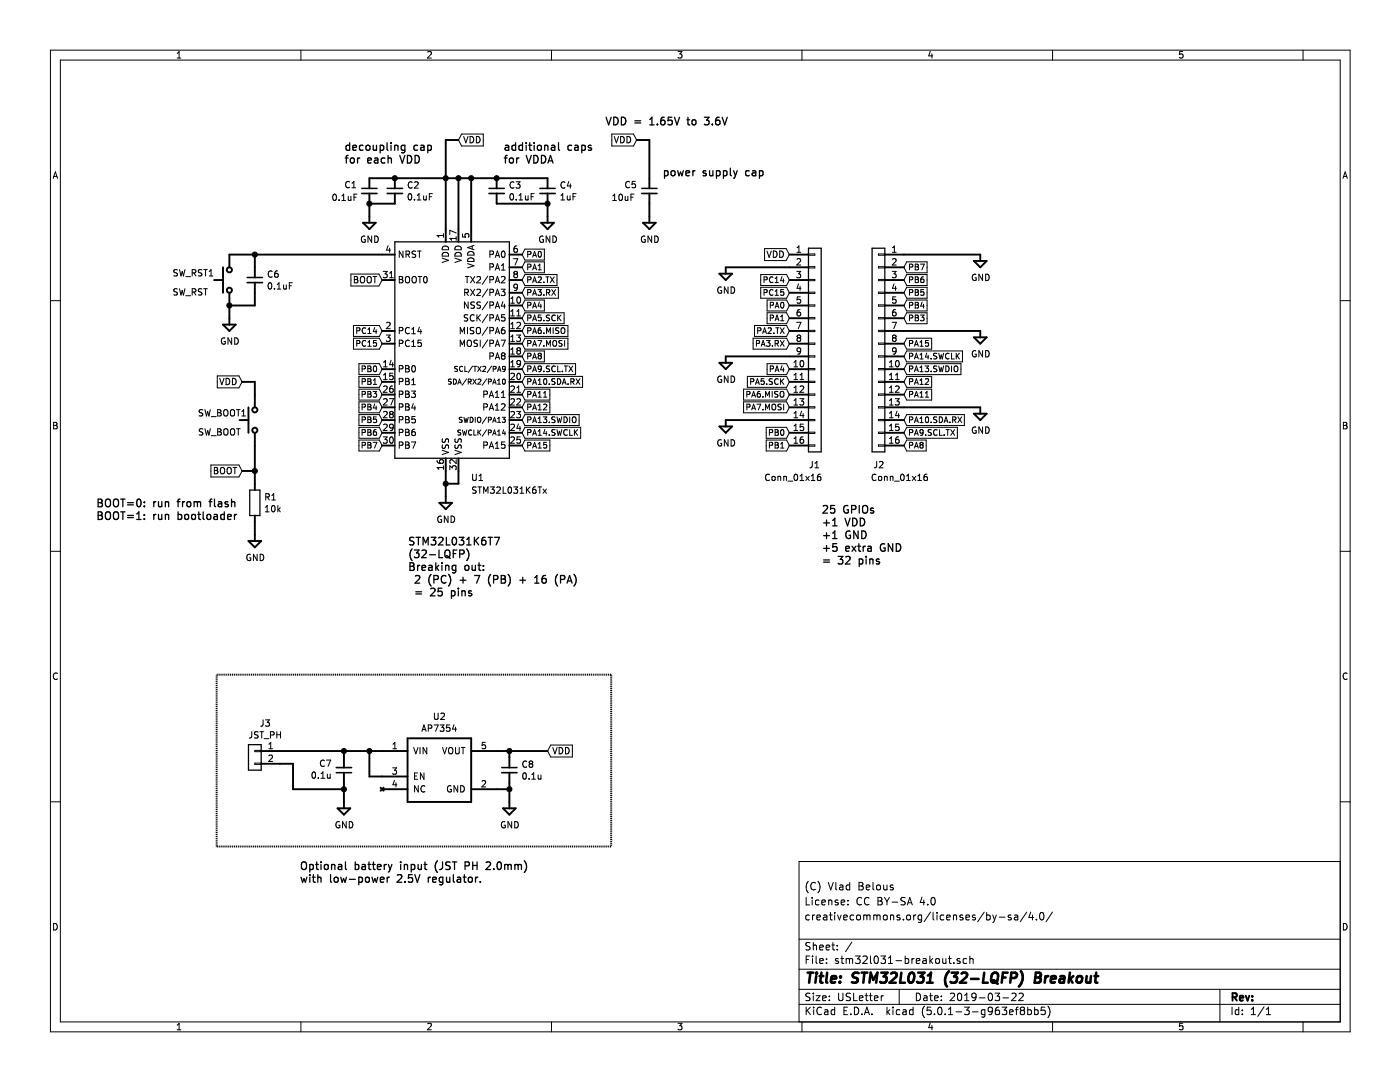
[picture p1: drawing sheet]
EESchema Schematic File Version 4
LIBS:stm32l031-breakout-cache
EELAYER 26 0
EELAYER END
$Descr USLetter 11000 8500
encoding utf-8
Sheet 1 1
Title "STM32L031 (32-LQFP) Breakout"
Date "2019-03-22"
Rev ""
Comp ""
Comment1 "creativecommons.org/licenses/by-sa/4.0/"
Comment2 "License: CC BY-SA 4.0"
Comment3 "(C) Vlad Belous"
Comment4 ""
$EndDescr
$Comp
L local_symbols:STM32L031K6Tx U1
U 1 1
P 3600 2700
F 0 "U1" H 3750 1650 50  0000 C CNN
F 1 "STM32L031K6Tx" H 4000 1550 50  0000 C CNN
F 2 "local_footprints:TQFP-32_7x7mm_Pitch0.8mm_HS_narrow_pads" H 3100 1800 50  0001 R CNN
F 3 "" H 3600 2700 50  0001 C CNN
	1    3600 2700
	1    0    0    -1  
$EndComp
$Comp
L Device:C_Small C2
U 1 1
P 3100 1500
F 0 "C2" H 3192 1547 50  0000 L CNN
F 1 "0.1uF" H 3192 1454 50  0000 L CNN
F 2 "local_footprints:0805_HS" H 3100 1500 50  0001 C CNN
F 3 "~" H 3100 1500 50  0001 C CNN
	1    3100 1500
	1    0    0    -1  
$EndComp
$Comp
L Device:C_Small C1
U 1 1
P 2900 1500
F 0 "C1" H 2700 1550 50  0000 L CNN
F 1 "0.1uF" H 2600 1450 50  0000 L CNN
F 2 "local_footprints:0805_HS" H 2900 1500 50  0001 C CNN
F 3 "~" H 2900 1500 50  0001 C CNN
	1    2900 1500
	1    0    0    -1  
$EndComp
Wire Wire Line
	3500 1800 3500 1400
Wire Wire Line
	3500 1400 3100 1400
Connection ~ 3100 1400
Wire Wire Line
	3100 1400 2900 1400
Wire Wire Line
	3600 1800 3600 1400
Wire Wire Line
	3600 1400 3500 1400
Connection ~ 3500 1400
Wire Wire Line
	3700 1800 3700 1400
Wire Wire Line
	3700 1400 3600 1400
Connection ~ 3600 1400
Wire Wire Line
	3700 1400 3900 1400
Connection ~ 3700 1400
$Comp
L Device:C_Small C3
U 1 1
P 3900 1500
F 0 "C3" H 3992 1547 50  0000 L CNN
F 1 "0.1uF" H 3992 1454 50  0000 L CNN
F 2 "local_footprints:0805_HS" H 3900 1500 50  0001 C CNN
F 3 "~" H 3900 1500 50  0001 C CNN
	1    3900 1500
	1    0    0    -1  
$EndComp
$Comp
L Device:C_Small C4
U 1 1
P 4300 1500
F 0 "C4" H 4392 1547 50  0000 L CNN
F 1 "1uF" H 4392 1454 50  0000 L CNN
F 2 "local_footprints:1206_HS" H 4300 1500 50  0001 C CNN
F 3 "~" H 4300 1500 50  0001 C CNN
	1    4300 1500
	1    0    0    -1  
$EndComp
Wire Wire Line
	3900 1400 4300 1400
Connection ~ 3900 1400
Wire Wire Line
	3900 1600 4300 1600
Wire Wire Line
	4300 1600 4300 1700
Connection ~ 4300 1600
$Comp
L power:GND #PWR0101
U 1 1
P 4300 1700
F 0 "#PWR0101" H 4300 1450 50  0001 C CNN
F 1 "GND" H 4304 1521 50  0000 C CNN
F 2 "" H 4300 1700 50  0001 C CNN
F 3 "" H 4300 1700 50  0001 C CNN
	1    4300 1700
	1    0    0    -1  
$EndComp
Wire Wire Line
	3100 1600 2900 1600
Connection ~ 2900 1600
$Comp
L Device:C_Small C5
U 1 1
P 5100 1500
F 0 "C5" H 4900 1550 50  0000 L CNN
F 1 "10uF" H 4800 1450 50  0000 L CNN
F 2 "local_footprints:1210_HS" H 5100 1500 50  0001 C CNN
F 3 "~" H 5100 1500 50  0001 C CNN
	1    5100 1500
	1    0    0    -1  
$EndComp
$Comp
L power:GND #PWR0102
U 1 1
P 2900 1700
F 0 "#PWR0102" H 2900 1450 50  0001 C CNN
F 1 "GND" H 2904 1521 50  0000 C CNN
F 2 "" H 2900 1700 50  0001 C CNN
F 3 "" H 2900 1700 50  0001 C CNN
	1    2900 1700
	1    0    0    -1  
$EndComp
Wire Wire Line
	3500 1400 3500 1100
Wire Wire Line
	3500 1100 3600 1100
Text GLabel 3600 1100 2    50   Input ~ 0
VDD
$Comp
L Switch:SW_Push SW_RST1
U 1 1
P 1800 2200
F 0 "SW_RST1" V 1850 2650 50  0000 R CNN
F 1 "SW_RST" V 1700 2650 50  0000 R CNN
F 2 "local_footprints:SW_SPST_PUSH_6mm_3mm" H 1800 2400 50  0001 C CNN
F 3 "" H 1800 2400 50  0001 C CNN
	1    1800 2200
	0    -1   -1   0   
$EndComp
Wire Wire Line
	3000 2000 2000 2000
Wire Wire Line
	1800 2400 1800 2500
$Comp
L power:GND #PWR0103
U 1 1
P 1800 2500
F 0 "#PWR0103" H 1800 2250 50  0001 C CNN
F 1 "GND" H 1804 2321 50  0000 C CNN
F 2 "" H 1800 2500 50  0001 C CNN
F 3 "" H 1800 2500 50  0001 C CNN
	1    1800 2500
	1    0    0    -1  
$EndComp
$Comp
L Device:C_Small C6
U 1 1
P 2000 2200
F 0 "C6" H 2092 2247 50  0000 L CNN
F 1 "0.1uF" H 2092 2154 50  0000 L CNN
F 2 "local_footprints:0805_HS" H 2000 2200 50  0001 C CNN
F 3 "~" H 2000 2200 50  0001 C CNN
	1    2000 2200
	1    0    0    -1  
$EndComp
Wire Wire Line
	2000 2000 2000 2100
Connection ~ 2000 2000
Wire Wire Line
	2000 2000 1800 2000
Wire Wire Line
	2000 2300 2000 2400
Wire Wire Line
	2000 2400 1800 2400
Connection ~ 1800 2400
$Comp
L Switch:SW_Push SW_BOOT1
U 1 1
P 2000 3300
F 0 "SW_BOOT1" V 2050 3750 50  0000 R CNN
F 1 "SW_BOOT" V 1900 3750 50  0000 R CNN
F 2 "local_footprints:SW_SPST_PUSH_6mm_3mm" H 2000 3500 50  0001 C CNN
F 3 "" H 2000 3500 50  0001 C CNN
	1    2000 3300
	0    -1   -1   0   
$EndComp
Text GLabel 1900 3000 0    50   Input ~ 0
VDD
Wire Wire Line
	1900 3000 2000 3000
Wire Wire Line
	2000 3000 2000 3100
Text GLabel 3000 2200 0    50   Input ~ 0
BOOT
Text GLabel 1900 3700 0    50   Input ~ 0
BOOT
$Comp
L Device:R R1
U 1 1
P 2000 3950
F 0 "R1" H 2070 3997 50  0000 L CNN
F 1 "10k" H 2070 3904 50  0000 L CNN
F 2 "local_footprints:0805_HS" V 1930 3950 50  0001 C CNN
F 3 "~" H 2000 3950 50  0001 C CNN
	1    2000 3950
	1    0    0    -1  
$EndComp
Wire Wire Line
	1900 3700 2000 3700
Wire Wire Line
	2000 3700 2000 3800
Wire Wire Line
	2000 3700 2000 3500
Connection ~ 2000 3700
Wire Wire Line
	2000 4100 2000 4200
$Comp
L power:GND #PWR0104
U 1 1
P 2000 4200
F 0 "#PWR0104" H 2000 3950 50  0001 C CNN
F 1 "GND" H 2004 4021 50  0000 C CNN
F 2 "" H 2000 4200 50  0001 C CNN
F 3 "" H 2000 4200 50  0001 C CNN
	1    2000 4200
	1    0    0    -1  
$EndComp
Wire Wire Line
	3500 3700 3500 3800
Wire Wire Line
	3600 3700 3600 3800
Wire Wire Line
	3600 3800 3500 3800
Connection ~ 3500 3800
Wire Wire Line
	3500 3800 3500 3900
$Comp
L power:GND #PWR0105
U 1 1
P 3500 3900
F 0 "#PWR0105" H 3500 3650 50  0001 C CNN
F 1 "GND" H 3504 3721 50  0000 C CNN
F 2 "" H 3500 3900 50  0001 C CNN
F 3 "" H 3500 3900 50  0001 C CNN
	1    3500 3900
	1    0    0    -1  
$EndComp
Wire Wire Line
	5100 1600 5100 1700
Wire Wire Line
	2900 1600 2900 1700
$Comp
L power:GND #PWR0106
U 1 1
P 5100 1700
F 0 "#PWR0106" H 5100 1450 50  0001 C CNN
F 1 "GND" H 5104 1521 50  0000 C CNN
F 2 "" H 5100 1700 50  0001 C CNN
F 3 "" H 5100 1700 50  0001 C CNN
	1    5100 1700
	1    0    0    -1  
$EndComp
Wire Wire Line
	5100 1400 5100 1100
Wire Wire Line
	5100 1100 5000 1100
Text GLabel 5000 1100 0    50   Input ~ 0
VDD
Text GLabel 4100 2000 2    45   Input ~ 0
PA0
Text GLabel 4100 2100 2    45   Input ~ 0
PA1
Text GLabel 4100 2200 2    45   Input ~ 0
PA2.TX
Text GLabel 4100 2300 2    45   Input ~ 0
PA3.RX
Text GLabel 4100 2400 2    45   Input ~ 0
PA4
Text GLabel 4100 2500 2    45   Input ~ 0
PA5.SCK
Text GLabel 4100 2600 2    45   Input ~ 0
PA6.MISO
Text GLabel 4100 2700 2    45   Input ~ 0
PA7.MOSI
Text GLabel 4100 2800 2    45   Input ~ 0
PA8
Text GLabel 4100 2900 2    45   Input ~ 0
PA9.SCL.TX
Text GLabel 4100 3000 2    45   Input ~ 0
PA10.SDA.RX
Text GLabel 4100 3100 2    45   Input ~ 0
PA11
Text GLabel 4100 3200 2    45   Input ~ 0
PA12
Text GLabel 4100 3300 2    45   Input ~ 0
PA13.SWDIO
Text GLabel 4100 3400 2    45   Input ~ 0
PA14.SWCLK
Text GLabel 4100 3500 2    45   Input ~ 0
PA15
Text GLabel 3000 2600 0    45   Input ~ 0
PC14
Text GLabel 3000 2700 0    45   Input ~ 0
PC15
Text GLabel 3000 2900 0    45   Input ~ 0
PB0
Text GLabel 3000 3000 0    45   Input ~ 0
PB1
Text GLabel 3000 3100 0    45   Input ~ 0
PB3
Text GLabel 3000 3200 0    45   Input ~ 0
PB4
Text GLabel 3000 3300 0    45   Input ~ 0
PB5
Text GLabel 3000 3400 0    45   Input ~ 0
PB6
Text GLabel 3000 3500 0    45   Input ~ 0
PB7
Text Notes 750  4100 0    60   ~ 0
BOOT=0: run from flash\nBOOT=1: run bootloader
Text Notes 2700 1300 0    60   ~ 0
decoupling cap\nfor each VDD
Text Notes 3950 1300 0    60   ~ 0
additional caps\nfor VDDA
Text Notes 3200 4700 0    60   ~ 0
STM32L031K6T7\n(32-LQFP)\nBreaking out:\n 2 (PC) + 7 (PB) + 16 (PA)\n = 25 pins
Text Notes 5200 1400 0    60   ~ 0
power supply cap
$Comp
L Connector_Generic:Conn_01x16 J1
U 1 1
P 6400 2700
F 0 "J1" H 6350 1750 50  0000 L CNN
F 1 "Conn_01x16" H 6000 1650 50  0000 L CNN
F 2 "local_footprints:Pin_Header_Straight_1x16_Pitch2.54mm" H 6400 2700 50  0001 C CNN
F 3 "~" H 6400 2700 50  0001 C CNN
	1    6400 2700
	1    0    0    -1  
$EndComp
$Comp
L Connector_Generic:Conn_01x16 J2
U 1 1
P 6900 2700
F 0 "J2" H 6850 1750 50  0000 L CNN
F 1 "Conn_01x16" H 6500 1650 50  0000 L CNN
F 2 "local_footprints:Pin_Header_Straight_1x16_Pitch2.54mm" H 6900 2700 50  0001 C CNN
F 3 "~" H 6900 2700 50  0001 C CNN
	1    6900 2700
	-1   0    0    -1  
$EndComp
Text Notes 6450 4450 0    60   ~ 0
25 GPIOs\n+1 VDD\n+1 GND\n+5 extra GND\n= 32 pins
Text GLabel 6200 2000 0    50   Input ~ 0
VDD
$Comp
L power:GND #PWR0107
U 1 1
P 5700 2100
F 0 "#PWR0107" H 5700 1850 50  0001 C CNN
F 1 "GND" H 5704 1921 50  0000 C CNN
F 2 "" H 5700 2100 50  0001 C CNN
F 3 "" H 5700 2100 50  0001 C CNN
	1    5700 2100
	1    0    0    -1  
$EndComp
Text GLabel 6200 2200 0    45   Input ~ 0
PC14
Text GLabel 6200 2300 0    45   Input ~ 0
PC15
Text GLabel 6200 2400 0    45   Input ~ 0
PA0
Text GLabel 6200 2500 0    45   Input ~ 0
PA1
Text GLabel 6200 2600 0    45   Input ~ 0
PA2.TX
Text GLabel 6200 2700 0    45   Input ~ 0
PA3.RX
Text GLabel 6200 2900 0    45   Input ~ 0
PA4
Text GLabel 6200 3000 0    45   Input ~ 0
PA5.SCK
Text GLabel 6200 3100 0    45   Input ~ 0
PA6.MISO
Text GLabel 6200 3200 0    45   Input ~ 0
PA7.MOSI
Text GLabel 7100 3300 2    45   Input ~ 0
PA10.SDA.RX
Text GLabel 6200 3400 0    45   Input ~ 0
PB0
Text GLabel 6200 3500 0    45   Input ~ 0
PB1
Text GLabel 7100 3500 2    45   Input ~ 0
PA8
Text GLabel 7100 3400 2    45   Input ~ 0
PA9.SCL.TX
Text GLabel 7100 3100 2    45   Input ~ 0
PA11
Text GLabel 7100 3000 2    45   Input ~ 0
PA12
Text GLabel 7100 2900 2    45   Input ~ 0
PA13.SWDIO
Text GLabel 7100 2800 2    45   Input ~ 0
PA14.SWCLK
Text GLabel 7100 2700 2    45   Input ~ 0
PA15
Text GLabel 7100 2500 2    45   Input ~ 0
PB3
Text GLabel 7100 2400 2    45   Input ~ 0
PB4
Text GLabel 7100 2300 2    45   Input ~ 0
PB5
Text GLabel 7100 2200 2    45   Input ~ 0
PB6
Text GLabel 7100 2100 2    45   Input ~ 0
PB7
$Comp
L power:GND #PWR0108
U 1 1
P 5700 2800
F 0 "#PWR0108" H 5700 2550 50  0001 C CNN
F 1 "GND" H 5704 2621 50  0000 C CNN
F 2 "" H 5700 2800 50  0001 C CNN
F 3 "" H 5700 2800 50  0001 C CNN
	1    5700 2800
	1    0    0    -1  
$EndComp
$Comp
L power:GND #PWR0109
U 1 1
P 5700 3300
F 0 "#PWR0109" H 5700 3050 50  0001 C CNN
F 1 "GND" H 5704 3121 50  0000 C CNN
F 2 "" H 5700 3300 50  0001 C CNN
F 3 "" H 5700 3300 50  0001 C CNN
	1    5700 3300
	1    0    0    -1  
$EndComp
Wire Wire Line
	7100 2600 7700 2600
$Comp
L power:GND #PWR0110
U 1 1
P 7700 2600
F 0 "#PWR0110" H 7700 2350 50  0001 C CNN
F 1 "GND" H 7704 2421 50  0000 C CNN
F 2 "" H 7700 2600 50  0001 C CNN
F 3 "" H 7700 2600 50  0001 C CNN
	1    7700 2600
	1    0    0    -1  
$EndComp
Wire Wire Line
	7100 3200 7700 3200
$Comp
L power:GND #PWR0111
U 1 1
P 7700 3200
F 0 "#PWR0111" H 7700 2950 50  0001 C CNN
F 1 "GND" H 7704 3021 50  0000 C CNN
F 2 "" H 7700 3200 50  0001 C CNN
F 3 "" H 7700 3200 50  0001 C CNN
	1    7700 3200
	1    0    0    -1  
$EndComp
Wire Wire Line
	7100 2000 7700 2000
$Comp
L power:GND #PWR0112
U 1 1
P 7700 2000
F 0 "#PWR0112" H 7700 1750 50  0001 C CNN
F 1 "GND" H 7704 1821 50  0000 C CNN
F 2 "" H 7700 2000 50  0001 C CNN
F 3 "" H 7700 2000 50  0001 C CNN
	1    7700 2000
	1    0    0    -1  
$EndComp
Wire Wire Line
	5700 2100 6200 2100
Wire Wire Line
	5700 2800 6200 2800
Wire Wire Line
	5700 3300 6200 3300
Text Notes 4750 1000 0    60   ~ 0
VDD = 1.65V to 3.6V
$Comp
L local_symbols:AP7354 U2
U 1 1
P 3500 6200
F 0 "U2" H 3450 6773 50  0000 C CNN
F 1 "AP7354" H 3450 6680 50  0000 C CNN
F 2 "local_footprints:SOT-23-5_HS" H 3400 6200 50  0001 C CNN
F 3 "" H 3400 6200 50  0001 C CNN
	1    3500 6200
	1    0    0    -1  
$EndComp
$Comp
L Device:C_Small C8
U 1 1
P 4000 6050
F 0 "C8" H 4092 6097 50  0000 L CNN
F 1 "0.1u" H 4092 6004 50  0000 L CNN
F 2 "local_footprints:0805_HS" H 4000 6050 50  0001 C CNN
F 3 "~" H 4000 6050 50  0001 C CNN
	1    4000 6050
	1    0    0    -1  
$EndComp
Wire Wire Line
	3900 5900 4000 5900
Wire Wire Line
	4000 5900 4000 5950
Wire Wire Line
	3900 6200 4000 6200
Wire Wire Line
	4000 6200 4000 6150
Wire Wire Line
	4000 6200 4000 6300
Connection ~ 4000 6200
$Comp
L power:GND #PWR02
U 1 1
P 4000 6300
F 0 "#PWR02" H 4000 6050 50  0001 C CNN
F 1 "GND" H 4004 6121 50  0000 C CNN
F 2 "" H 4000 6300 50  0001 C CNN
F 3 "" H 4000 6300 50  0001 C CNN
	1    4000 6300
	1    0    0    -1  
$EndComp
Wire Wire Line
	4000 5900 4300 5900
Connection ~ 4000 5900
Text GLabel 4300 5900 2    50   Input ~ 0
VDD
Wire Wire Line
	3000 6100 2900 6100
Wire Wire Line
	2900 6100 2900 5900
Wire Wire Line
	2900 5900 3000 5900
Wire Wire Line
	2900 5900 2700 5900
Connection ~ 2900 5900
$Comp
L Device:C_Small C7
U 1 1
P 2700 6050
F 0 "C7" H 2608 6003 50  0000 R CNN
F 1 "0.1u" H 2608 6096 50  0000 R CNN
F 2 "local_footprints:0805_HS" H 2700 6050 50  0001 C CNN
F 3 "~" H 2700 6050 50  0001 C CNN
	1    2700 6050
	1    0    0    1   
$EndComp
Wire Wire Line
	2700 6150 2700 6200
$Comp
L power:GND #PWR01
U 1 1
P 2700 6300
F 0 "#PWR01" H 2700 6050 50  0001 C CNN
F 1 "GND" H 2704 6121 50  0000 C CNN
F 2 "" H 2700 6300 50  0001 C CNN
F 3 "" H 2700 6300 50  0001 C CNN
	1    2700 6300
	1    0    0    -1  
$EndComp
Wire Wire Line
	2700 5900 2700 5950
$Comp
L Connector_Generic:Conn_01x02 J3
U 1 1
P 2000 5900
F 0 "J3" H 1918 6120 50  0000 C CNN
F 1 "JST_PH" H 1918 6027 50  0000 C CNN
F 2 "local_footprints:JST_PH_S2B-PH-K_02x2.00mm_Angled_WiderHole" H 2000 5900 50  0001 C CNN
F 3 "~" H 2000 5900 50  0001 C CNN
	1    2000 5900
	-1   0    0    -1  
$EndComp
Wire Wire Line
	2200 5900 2700 5900
Connection ~ 2700 5900
Wire Wire Line
	2200 6000 2300 6000
Wire Wire Line
	2300 6000 2300 6200
Wire Wire Line
	2300 6200 2700 6200
Connection ~ 2700 6200
Wire Wire Line
	2700 6200 2700 6300
Wire Notes Line
	1700 5300 4800 5300
Wire Notes Line
	4800 5300 4800 6650
Wire Notes Line
	4800 6650 1700 6650
Wire Notes Line
	1700 6650 1700 5300
Text Notes 2350 6950 0    60   ~ 0
Optional battery input (JST PH 2.0mm)\nwith low-power 2.5V regulator.
$EndSCHEMATC
